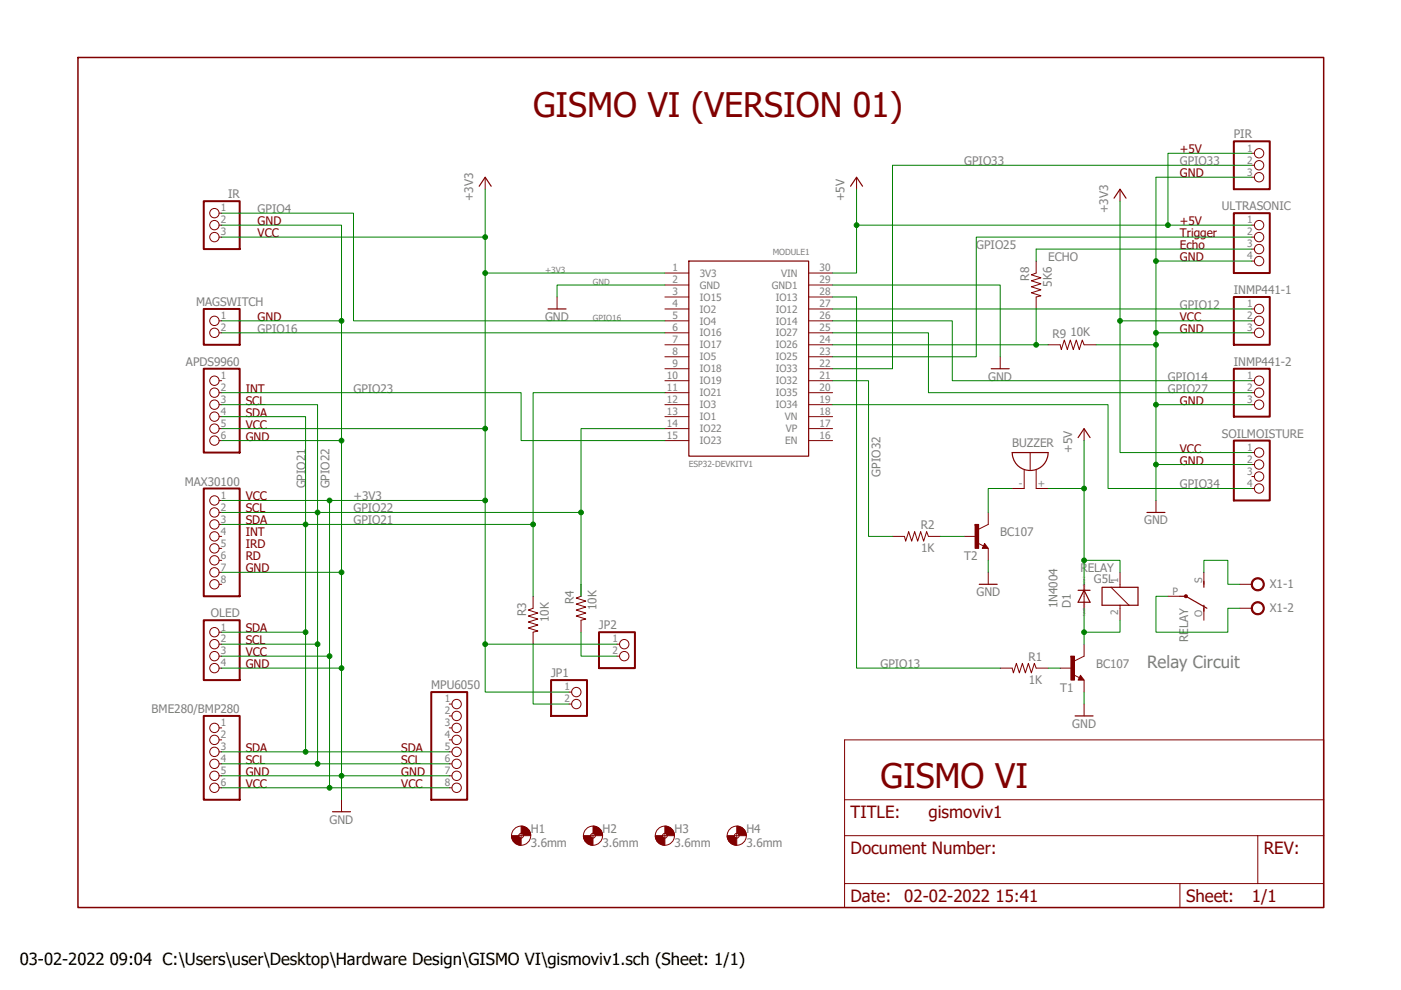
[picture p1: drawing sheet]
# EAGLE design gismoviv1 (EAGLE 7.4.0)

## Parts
APDS9960  PINHD-1X6  [1X06]
BME280/BMP280  PINHD-1X6  [1X06]
BUZZER  F/QMB  [F/QMB]
D1  1N4004  [DO41-10]
H1  3.6mm  MOUNT-HOLE3.6  [3,6]
H2  3.6mm  MOUNT-HOLE3.6  [3,6]
H3  3.6mm  MOUNT-HOLE3.6  [3,6]
H4  3.6mm  MOUNT-HOLE3.6  [3,6]
INMP441-1  PINHD-1X3  [1X03]
INMP441-2  PINHD-1X3  [1X03]
IR  PINHD-1X3  [1X03]
JP1  PINHD-1X2  [1X02]
JP2  PINHD-1X2  [1X02]
MAGSWITCH  PINHD-1X2  [1X02]
MAX30100  PINHD-1X8  [1X08]
MODULE1  ESP32DEVKITV1  [ESP32-DEVKITV1]
MPU6050  PINHD-1X8  [1X08]
OLED  PINHD-1X4  [1X04]
PIR  PINHD-1X3  [1X03]
R1  1K  R-US_0204/7  [0204/7]
R2  1K  R-US_0204/7  [0204/7]
R3  10K  R-US_0204/7  [0204/7]
R4  10K  R-US_0204/7  [0204/7]
R8  5K6  R-US_0204/7  [0204/7]
R9  10K  R-US_0204/7  [0204/7]
RELAY  G5L  [G5LE]
SOILMOISTURE  PINHD-1X4  [1X04]
T1  BC107  BC107A-NPN-TO18-EBC  [TO18]
T2  BC107  BC107A-NPN-TO18-EBC  [TO18]
ULTRASONIC  PINHD-1X4  [1X04]
X1  AK500/2  [AK500/2]

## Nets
+3V3: APDS9960.5 BME280/BMP280.6 INMP441-1.2 IR.3 JP1.1 JP2.1 MAX30100.1 MODULE1.1(3V3) MPU6050.8 OLED.3 SOILMOISTURE.1
+5V: BUZZER.+(-) D1.C MODULE1.30(VIN) PIR.1 RELAY.1 ULTRASONIC.1
BUZZERCONTROL: R2.1 T2.2(B)
BUZZERGROUND: BUZZER.-(+) T2.3(C)
ECHO: R8.1 ULTRASONIC.3
GND: APDS9960.6 BME280/BMP280.5 INMP441-1.3 INMP441-2.3 IR.2 MAGSWITCH.1 MAX30100.7 MODULE1.2(GND) MODULE1.29(GND1) MPU6050.7 OLED.4 PIR.3 R9.1 SOILMOISTURE.2 T1.1(E) T2.1(E) ULTRASONIC.4
GPIO4: IR.1 MODULE1.5(IO4)
GPIO12: INMP441-1.1 MODULE1.27(IO12)
GPIO13: MODULE1.28(IO13) R1.2
GPIO14: INMP441-2.1 MODULE1.26(IO14)
GPIO16: MAGSWITCH.2 MODULE1.6(IO16)
GPIO21: APDS9960.4 BME280/BMP280.3 MAX30100.3 MODULE1.11(IO21) MPU6050.5 OLED.1 R3.1
GPIO22: APDS9960.3 BME280/BMP280.4 MAX30100.2 MODULE1.14(IO22) MPU6050.6 OLED.2 R4.1
GPIO23: APDS9960.2 MODULE1.15(IO23)
GPIO25: MODULE1.23(IO25) ULTRASONIC.2
GPIO26: MODULE1.24(IO26) R8.2 R9.2
GPIO27: INMP441-2.2 MODULE1.25(IO27)
GPIO32: MODULE1.21(IO32) R2.2
GPIO33: MODULE1.22(IO33) PIR.2
GPIO34: MODULE1.19(IO34) SOILMOISTURE.4
N$1: JP1.2 R3.2
N$2: JP2.2 R4.2
N$8: D1.A RELAY.2 T1.3(C)
N$9: RELAY.P(2:P) X1.2
N$10: RELAY.S(2:S) X1.1
N$11: R1.1 T1.2(B)
Unconnected: APDS9960.1 BME280/BMP280.1 BME280/BMP280.2 MAX30100.4 MAX30100.5 MAX30100.6 MAX30100.8 MODULE1.3(IO15) MODULE1.4(IO2) MODULE1.7(IO17) MODULE1.8(IO5) MODULE1.9(IO18) MODULE1.10(IO19) MODULE1.12(IO3) MODULE1.13(IO1) MODULE1.16(EN) MODULE1.17(VP) MODULE1.18(VN) MODULE1.20(IO35) MPU6050.1 MPU6050.2 MPU6050.3 MPU6050.4 RELAY.O(2:O) SOILMOISTURE.3

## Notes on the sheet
- GISMO VI (VERSION 01)
- +5V
- GND
- GND | +5V
- VCC | Trigger
- Echo
- GND
- GND | VCC
- GND
- INT
- SCL | GND
- SDA
- VCC
- GND
- VCC
- GND
- VCC
- SCL
- SDA
- INT
- IRD
- RD
- GND
- SDA
- SCL
- VCC
- GND | Relay Circuit
- SDA | SDA
- SCL | SCL
- GND | GND
- VCC | VCC | GISMO VI
